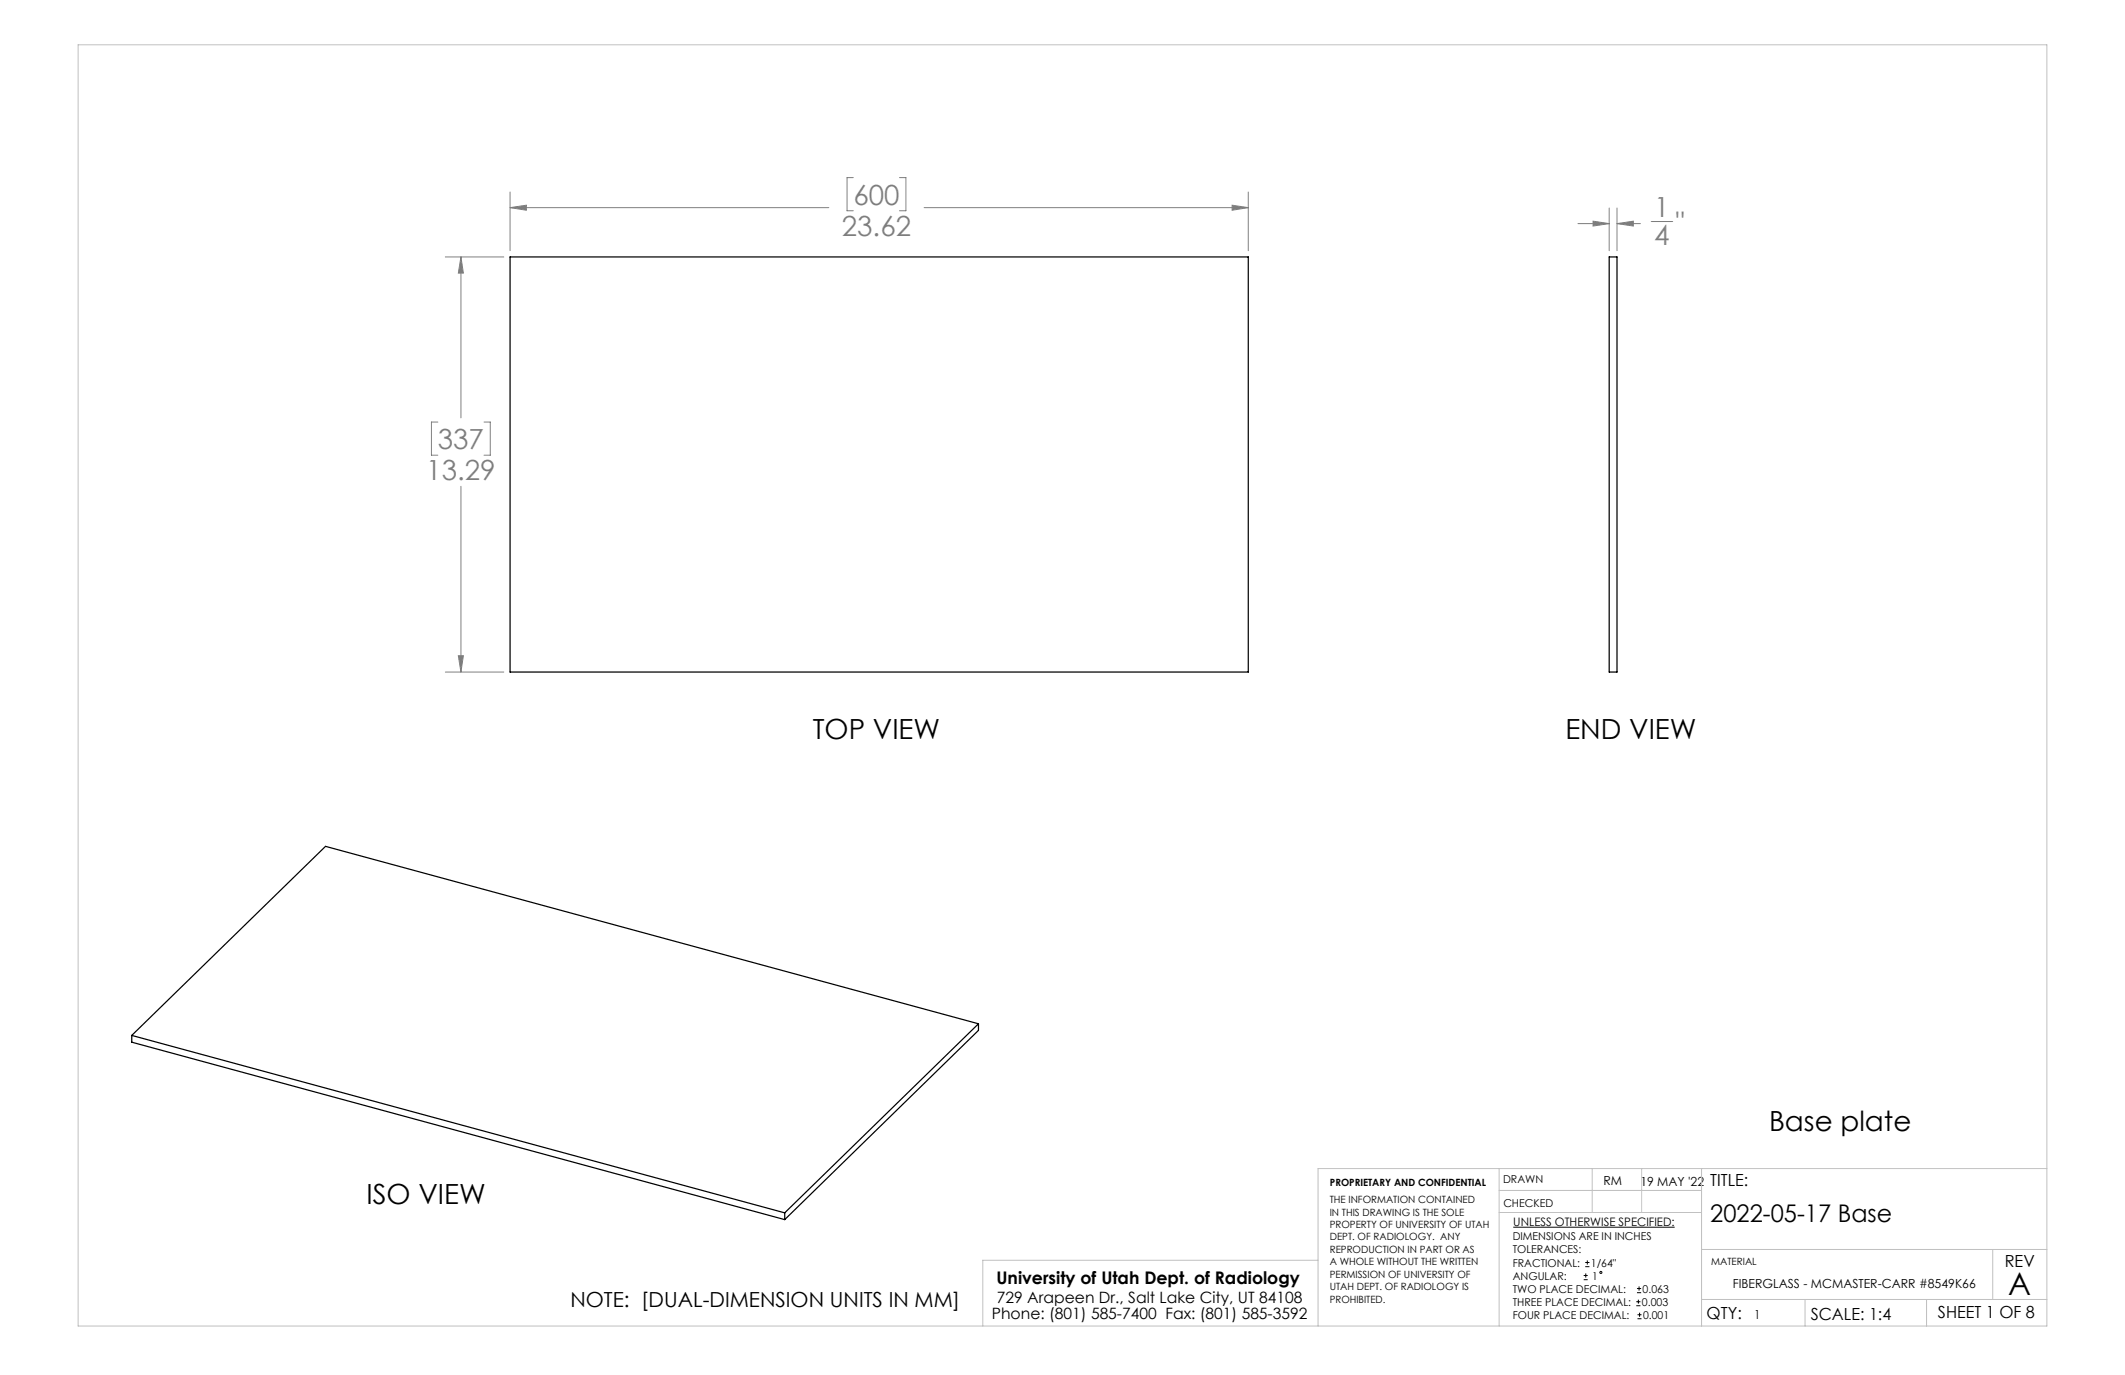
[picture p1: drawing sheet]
<svg xmlns="http://www.w3.org/2000/svg" width="432mm" height="279mm" viewBox="0 0 432 279" stroke-linecap="round" stroke-linejoin="round" font-family="sans-serif">
<g fill="none" stroke="#000" stroke-width=".2">
<path d="M307.5 249.4h32.8M321.8 259.2h.8M322.1 257.4h.9M322.1 256.5h.9M322.2 258.8v.8M322.5 256.1v.9M321.8 260h.8M332.5 265.3h.8M332.5 264.5h.8M332.6 262.7h.9M332.6 261.8h.9M332.7 268h.9"/>
<path d="M332.7 267.2h.9M332.9 264.1v.8M333.1 261.4v.9M333.2 266.7v.9"/>
<circle cx="325.3" cy="258.6" r=".2"/>
</g>
<g fill="none" stroke="#808080" stroke-width=".2">
<path d="M103.6 39v11.9M173.4 36.1h-1.3v6.7h1.3M182.8 36.1h1.3v6.7h-1.3M253.6 39v11.9M90.5 52.2h11.9M93.7 52.2v32.7M93.7 52.2l.5 3.3h-1.1zM103.6 42.2h64.8M103.6 42.2l3.4-.5v1zM187.8 42.2h65.8M250.4 41.7l3.2 .5-3.2 .5zM320.6 45.4h6.4"/>
<path d="M323.7 44.9l3.3 .5-3.3 .5zM327 42.3v8.6M328.6 42.3v8.6M328.6 45.4h4.7M328.6 45.4l3.3-.5v1zM335.5 45h4.4M89 85.8h-1.3v6.7h1.3M93.7 98.8v37.8M98.4 85.8h1.2v6.7h-1.2M90.5 136.6h11.9M93.1 133.2h1.1l-.5 3.4z"/>
</g>
<g fill="none" stroke="#c0c0c0" stroke-width=".2">
<path d="M15.9 9.1h400v260.4h-400zM304.6 237.5v32M323.5 237.5v8.9M333.6 237.5v8.9M345.8 237.5v32M415.9 237.5h-148.1v32M267.8 256.1h-68.1v13.4M304.6 246.4h41.2M304.6 241.9h41.2M345.8 253.9h70.1M404.9 253.9v10.2M345.8 264.1h70.1"/>
<path d="M366.8 264.1v5.4M391.5 264.1v5.4"/>
</g>
<path d="M93.7 52.2l.5 3.3h-1.1zM93.1 133.2h1.1l-.5 3.4zM250.4 41.7l3.2 .5-3.2 .5zM103.6 42.2l3.4-.5v1zM323.7 44.9l3.3 .5-3.3 .5zM328.6 45.4l3.3-.5v1z" fill="#808080"/>
<path d="M103.6 52.2h150v84.4h-150zM327 52.2h1.6v84.4h-1.6zM26.8 210.4l132.7 36.1M26.8 210.4v1.4l132.7 36M198.8 208l-39.3 38.5M198.8 208v1.4l-39.3 38.4M198.8 208l-132.7-36-39.3 38.4M159.5 246.5v1.3" fill="none" stroke="#000" stroke-width=".25"/>
<text font-size="6.3" x="408.1" y="263.1">A</text>
<g font-size="5.6" fill="#808080">
<text x="173.4" y="41.6">600</text>
<text x="171.1" y="47.9">23.62</text>
<text x="336.2" y="44.1">1</text>
<text x="340.5" y="47.2">&quot;</text>
<text x="336.2" y="49.7">4</text>
<text x="89" y="91.2">337</text>
<text x="86.6" y="97.6">13.29</text>
</g>
<g font-size="5.6">
<text x="165.2" y="150.1">TOP VIEW</text>
<text x="318.1" y="150.1">END VIEW</text>
<text x="359.5" y="229.9">Base plate</text>
<text x="74.5" y="244.7">ISO VIEW</text>
</g>
<text font-size="4.9" x="347.5" y="248.2">2022-05-17 Base</text>
<text font-size="4.2" x="115.9" y="265.7">NOTE: [DUAL-DIMENSION UNITS IN MM]</text>
<text font-size="3.5" x="202.5" y="260.9">University of Utah Dept. of Radiology</text>
<g font-size="3.4">
<text x="347.5" y="240.9">TITLE:</text>
<text x="407.4" y="257.6">REV</text>
<text x="346.8" y="268.1">QTY:</text>
<text x="368" y="268.1">SCALE: 1:4</text>
<text x="393.8" y="267.9">SHEET 1 OF 8</text>
</g>
<g font-size="3.2">
<text x="201.5" y="268">Phone: (801) 585-7400 Fax: (801) 585-3592</text>
<text x="202.6" y="264.8">729 Arapeen Dr., Salt Lake City, UT 84108</text>
</g>
<g font-size="2.5">
<text x="325.8" y="240.8">RM</text>
<text x="333.3" y="240.9">19 MAY '22</text>
<text x="352.1" y="261.7">FIBERGLASS - MCMASTER-CARR #8549K66</text>
<text x="356.5" y="268">1</text>
</g>
<text font-size="2.4" x="307.5" y="249.1">UNLESS OTHERWISE SPECIFIED:</text>
<g font-size="2.2">
<text x="305.4" y="240.4">DRAWN</text>
<text x="305.5" y="245.3">CHECKED</text>
<text x="307.4" y="252.1">DIMENSIONS ARE IN INCHES</text>
<text x="307.4" y="254.7">TOLERANCES:</text>
<text x="307.4" y="257.4">FRACTIONAL:</text>
<text x="323.3" y="257.4">1/64&quot;</text>
<text x="307.4" y="262.7">TWO PLACE DECIMAL:</text>
<text x="307.4" y="260">ANGULAR:</text>
<text x="323.5" y="260">1</text>
<text x="333.8" y="262.7">0.063</text>
<text x="307.4" y="265.3">THREE PLACE DECIMAL:</text>
<text x="307.4" y="268">FOUR PLACE DECIMAL:</text>
<text x="333.6" y="265.3">0.003</text>
<text x="333.9" y="268">0.001</text>
</g>
<g font-size="2">
<text x="270.2" y="244.5">THE INFORMATION CONTAINED</text>
<text x="270.2" y="241.1">PROPRIETARY AND CONFIDENTIAL</text>
<text x="270.2" y="247">IN THIS DRAWING IS THE SOLE</text>
<text x="270.2" y="249.5">PROPERTY OF UNIVERSITY OF UTAH</text>
<text x="270.2" y="252.1">DEPT. OF RADIOLOGY. ANY</text>
<text x="270.2" y="254.6">REPRODUCTION IN PART OR AS</text>
<text x="270.2" y="257.1">A WHOLE WITHOUT THE WRITTEN</text>
<text x="347.7" y="257.1">MATERIAL</text>
<text x="270.2" y="259.6">PERMISSION OF UNIVERSITY OF</text>
<text x="270.2" y="262.1">UTAH DEPT. OF RADIOLOGY IS</text>
<text x="270.2" y="264.7">PROHIBITED.</text>
</g>
</svg>
